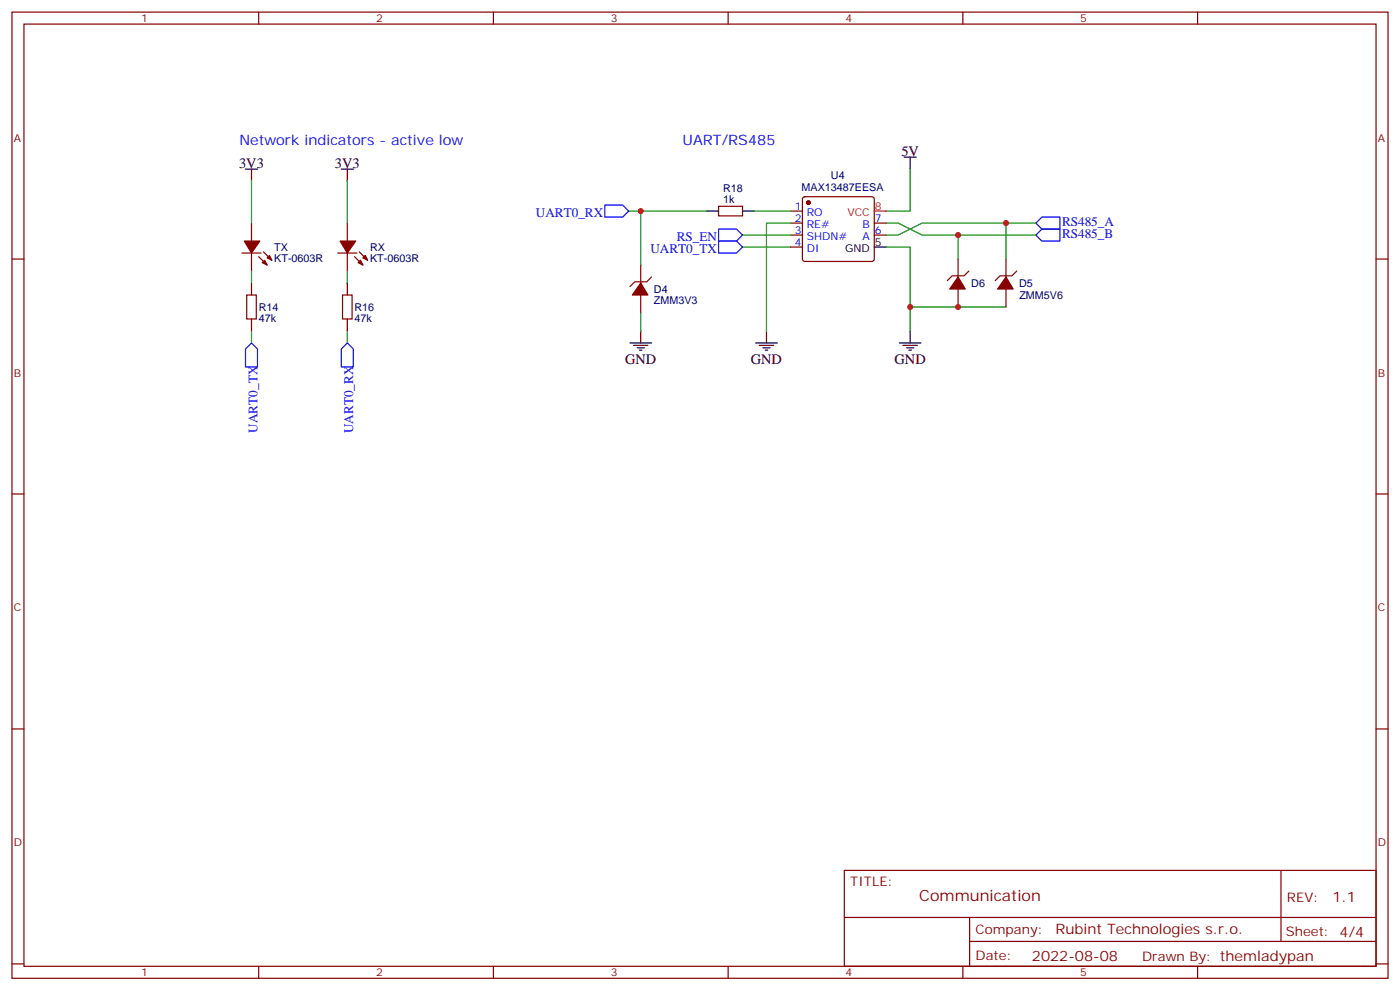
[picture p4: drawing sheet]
<svg xmlns="http://www.w3.org/2000/svg" width="412mm" height="292mm" viewBox="0 0 412 292" stroke-linecap="round" stroke-linejoin="round" font-family="sans-serif">
<g fill="none" stroke="#870000" stroke-width=".35">
<path d="M3.5 3.6h405.4v284.3h-405.4zM7.1 7.1h398.2v277.3h-398.2zM76.2 3.6v3.5M145.3 3.6v3.5M214.5 3.6v3.5M283.6 3.6v3.5M352.8 3.6v3.5M236.6 58.1l.5-.2h19.7l.5 .2 .2 .5v17.6l-.2 .5-.5 .2h-19.7l-.5-.2-.2-.5v-17.6zM3.5 76.2h3.6M71.3 74.5h5.6M74.1 65.7v5.2M74.1 74.5v5.3"/>
<path d="M76.2 75.5l2.5 2.5M77.6 74.1l2.5 2.5M99.5 74.5h5.6M102.3 65.7v5.2M102.3 74.5v5.3M104.4 75.5l2.5 2.5M105.8 74.1l2.5 2.5M188.7 78v5.3M211.7 60.7h7v2.8h-7zM232.8 62.1h3.6M232.8 65.7h3.6M232.8 69.2h3.6"/>
<path d="M232.8 72.7h3.6M257.5 65.7h3.6M257.5 69.2h3.6M282.2 76.2v5.3M285.4 79.8l-1.4 1.4h-3.5l-1.5 1.4M296.3 76.2v5.3M299.5 79.8l-1.4 1.4h-3.5l-1.4 1.4M405.3 76.2h3.6M72.7 86.8h2.8v7.1h-2.8zM100.9 86.8h2.8v7.1h-2.8zM188.7 86.8v5.3M191.9 81.5l-1.4 1.4h-3.5l-1.4 1.4"/>
<path d="M282.2 85.1v5.2M296.3 85.1v5.2M3.5 145.4h3.6M405.3 145.4h3.6M3.5 214.5h3.6M405.3 214.5h3.6M248.7 256.2h156.6v28.2h-156.6zM377.3 256.2v20.9M248.7 270h156.5M285.6 277.1h119.6M285.6 270v14.1M3.5 283.7h3.6"/>
<path d="M76.2 284.4v3.5M145.3 284.4v3.5M214.5 284.4v3.5M283.6 284.4v3.5M352.8 284.4v3.5M405.3 283.7h3.6"/>
</g>
<path d="M178.2 60.4h5.2l1.8 1.7-1.8 1.8h-5.2zM211.7 67.4h5.3l1.7 1.8-1.7 1.7h-5.3zM211.7 70.9h5.3l1.7 1.8-1.7 1.8h-5.3zM306.9 67.4h5.3v3.5h-5.3l-1.7-1.7zM306.9 63.9h5.3v3.5h-5.3l-1.7-1.7zM74.1 100.9l1.7 1.8v5.3h-3.5v-5.3zM102.3 100.9l1.8 1.8v5.3h-3.6v-5.3z" fill="none" stroke="#00f" stroke-width=".35"/>
<g fill="none" stroke="#008700" stroke-width=".35">
<path d="M74.1 53.3v12.4M102.3 53.3v12.4M268.1 49.8v12.3h-7M74.1 79.8v3.5M102.3 79.8v3.5M185.2 62.1h22.9M188.7 62.1v15.9M218.7 72.7h14.1M218.7 69.2h14.1M222.2 62.1h10.6M232.8 65.7h-7v31.7M261.1 72.7h7v24.7"/>
<path d="M261.1 65.7h3.5l7 3.5h33.6M282.2 69.2v7M296.3 65.7v10.5M305.2 65.7h-33.6l-7 3.5h-3.5M74.1 97.4v3.5M102.3 97.4v3.5M188.7 92.1v5.3M268.1 90.3h28.2"/>
</g>
<g fill="none" stroke="#000" stroke-width=".35">
<path d="M72.3 49.8h3.5M74.1 49.8v3.5M100.5 49.8h3.6M102.3 49.8v3.5M266.3 46.2h3.6M268.1 46.2v3.6M208.1 62.1h3.6M218.7 62.1h3.5M257.5 72.7h3.6M74.1 83.3v3.5M74.1 93.9v3.5M102.3 83.3v3.5"/>
<path d="M102.3 93.9v3.5M188.7 97.4v3.5M225.8 97.4v3.5M268.1 97.4v3.5M185.6 100.9h6.3M186.6 101.6h4.3M187.7 102.3h2.1M188.4 103h.7M222.6 100.9h6.4M223.7 101.6h4.2M224.7 102.3h2.1M225.4 103h.7"/>
<path d="M264.9 100.9h6.4M266 101.6h4.2M267.1 102.3h2.1M267.8 103h.7"/>
</g>
<g fill="#870000" stroke="#870000" stroke-width=".35">
<path d="M105.5 77.3l.7-.7 .7 1.4z"/>
<path d="M106.9 75.9l.7-.7 .7 1.4z"/>
<path d="M100.2 70.9h4.6l-2.5 3.6z"/>
<path d="M77.3 77.3l.7-.7 .7 1.4z"/>
<path d="M78.7 75.9l.7-.7 .7 1.4z"/>
<path d="M72 70.9h4.6l-2.5 3.6z"/>
<path d="M188.7 83.3l2.2 3.5h-4.6z"/>
<path d="M296.3 81.5l2.1 3.6h-4.5z"/>
<path d="M282.2 81.5l2.1 3.6h-4.5z"/>
<circle cx="238.1" cy="59.7" r=".53"/>
</g>
<path d="M257.5 62.1h3.6" fill="none" stroke="#f00" stroke-width=".35"/>
<g fill="#c00">
<circle cx="296.3" cy="65.7" r=".88"/>
<circle cx="282.2" cy="69.2" r=".88"/>
<circle cx="268.1" cy="90.3" r=".88"/>
<circle cx="188.7" cy="62.1" r=".88"/>
<circle cx="282.2" cy="90.3" r=".88"/>
</g>
<text font-size="4.6" fill="#800" x="270.8" y="265.2">Communication</text>
<g font-size="4.2" fill="#00f">
<text x="70.6" y="42.7">Network indicators - active low</text>
<text x="201.1" y="42.7">UART/RS485</text>
</g>
<g font-size="4.2">
<text x="265.5" y="45.9">5V</text>
<text x="70.4" y="49.5">3V3</text>
<text x="98.7" y="49.4">3V3</text>
<text x="184.1" y="107">GND</text>
<text x="221.2" y="107">GND</text>
<text x="263.5" y="107">GND</text>
</g>
<g font-size="4.2" fill="#800">
<text x="392.5" y="265.4">1.1</text>
<text x="310.9" y="275">Rubint Technologies s.r.o.</text>
<text x="304" y="282.8">2022-08-08</text>
</g>
<g font-size="3.9" fill="#00f">
<text x="157.9" y="63.9">UART0_RX</text>
<text x="199.3" y="70.9">RS_EN</text>
<text x="312.8" y="66.4">RS485_A</text>
<text x="312.8" y="69.9">RS485_B</text>
<text x="191.6" y="74.5">UART0_TX</text>
<text x="75.8" y="127.3" transform="rotate(-90 75.8 127.3)">UART0_TX</text>
<text x="104.1" y="127.5" transform="rotate(-90 104.1 127.5)">UART0_RX</text>
</g>
<g font-size="3.9" fill="#800">
<text x="250.5" y="260.7">TITLE:</text>
<text x="379.1" y="265.4">REV:</text>
<text x="287.4" y="274.9">Company:</text>
<text x="378.7" y="275.6">Sheet: 4/4</text>
<text x="287.4" y="282.6">Date:</text>
<text x="336.4" y="282.7">Drawn By: themladypan</text>
</g>
<g font-size="3.2" fill="#800">
<text x="41.6" y="6.6">1</text>
<text x="110.8" y="6.6">2</text>
<text x="179.9" y="6.6">3</text>
<text x="249.1" y="6.6">4</text>
<text x="318.2" y="6.6">5</text>
<text x="4.1" y="41.7">A</text>
<text x="405.9" y="41.7">A</text>
<text x="4.1" y="110.8">B</text>
<text x="405.9" y="110.8">B</text>
<text x="4.1" y="180">C</text>
<text x="405.9" y="180">C</text>
<text x="4.1" y="249.1">D</text>
<text x="405.9" y="249.1">D</text>
<text x="41.6" y="287.4">1</text>
<text x="110.8" y="287.4">2</text>
<text x="179.9" y="287.4">3</text>
<text x="249.1" y="287.4">4</text>
<text x="318.2" y="287.4">5</text>
</g>
<g font-size="3.2" fill="#000080">
<text x="244.8" y="52.7">U4</text>
<text x="213" y="59.7">1k</text>
<text x="213" y="56.5">R18</text>
<text x="236.1" y="56.2">MAX13487EESA</text>
<text x="80.8" y="77">KT-0603R</text>
<text x="80.8" y="73.8">TX</text>
<text x="109" y="77">KT-0603R</text>
<text x="109" y="73.8">RX</text>
<text x="192.6" y="89.3">ZMM3V3</text>
<text x="192.6" y="86.2">D4</text>
<text x="286.1" y="84.5">D6</text>
<text x="300.2" y="84.5">D5</text>
<text x="300.3" y="88">ZMM5V6</text>
<text x="76.2" y="94.6">47k</text>
<text x="76.2" y="91.5">R14</text>
<text x="104.4" y="94.6">47k</text>
<text x="104.4" y="91.5">R16</text>
</g>
<g font-size="3.2" fill="#00f">
<text x="234.2" y="61.8">1</text>
<text x="234.2" y="65.3">2</text>
<text x="237.7" y="63.5">RO</text>
<text x="257.7" y="65.3">7</text>
<text x="234.2" y="68.8">3</text>
<text x="237.7" y="67.1">RE#</text>
<text x="237.7" y="70.6">SHDN#</text>
<text x="254" y="67.1">B</text>
<text x="254.1" y="70.6">A</text>
<text x="257.7" y="68.8">6</text>
<text x="234.2" y="72.4">4</text>
<text x="237.7" y="74.1">DI</text>
</g>
<g font-size="3.2" fill="#f00">
<text x="249.6" y="63.5">VCC</text>
<text x="257.7" y="61.8">8</text>
</g>
<g font-size="3.2">
<text x="248.9" y="74.1">GND</text>
<text x="257.7" y="72.4">5</text>
</g>
</svg>
